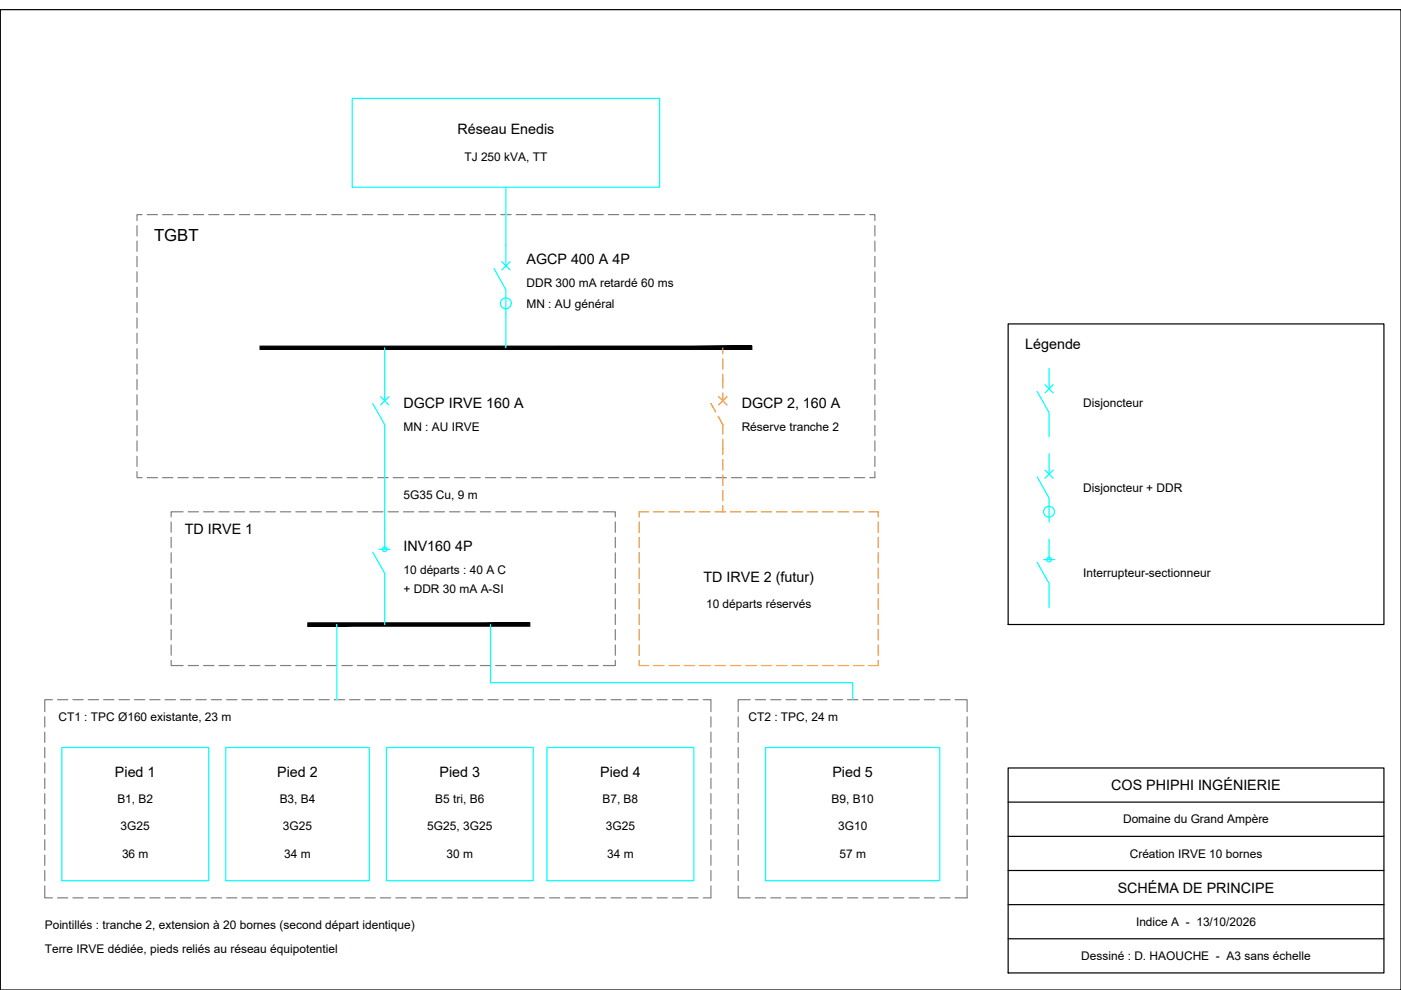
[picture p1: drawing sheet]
<svg xmlns="http://www.w3.org/2000/svg" width="297mm" height="210mm" viewBox="0 0 297 210" stroke-linecap="round" stroke-linejoin="round" font-family="sans-serif">
<!-- layer: CADRE -->
<path d="M.1 2h296.9v207.9h-296.9zM213.7 68.7h79.7v63.7h-79.7zM213.7 162.8h79.7v43.5h-79.7zM213.7 170.1h79.7M213.7 177.3h79.7M213.7 184.6h79.7M213.7 191.8h79.7M213.7 199h79.7" fill="none" stroke="#000" stroke-width=".25"/>
<!-- layer: TRAIT -->
<g fill="none" stroke="#0ff" stroke-width=".25">
<path d="M74.7 20.9h65.2v18.8h-65.2zM107.3 39.7v16.7M104.7 56.9l2.6 4.5v12.3M106.4 55.5l1.7 1.7M108.1 55.5l-1.7 1.7M81.6 73.7v11.3M222.4 78.1v4.3M79 85.5l2.6 4.5v26.5M80.7 84.1l1.7 1.7M82.4 84.1l-1.7 1.7M219.9 83l2.5 4.5v5.1M221.6 81.6l1.7 1.7"/>
<path d="M221.6 99.7l1.7 1.7M222.4 96.2v4.3M223.3 81.6l-1.7 1.7M223.3 99.7l-1.7 1.7M79 117.1l2.6 4.5v10.8M80.4 116.5h2.3M219.9 101.1l2.5 4.5v5.1M219.9 119.2l2.5 4.5v5.1M221.3 118.7h2.3M222.4 114.3v4.4M71.4 132.4v16M104 132.4v12.3h76.8v3.7"/>
<path d="M13.1 158.5h31.1v28.2h-31.1zM47.9 158.5h30.4v28.2h-30.4zM81.9 158.5h31.2v28.2h-31.2zM116 158.5h31.1v28.2h-31.1zM162.3 158.5h36.9v28.2h-36.9z"/>
<circle cx="107.2" cy="64.3" r="1.15"/>
<circle cx="81.6" cy="116.5" r=".5"/>
<circle cx="222.4" cy="108.5" r="1.15"/>
<circle cx="222.4" cy="118.6" r=".5"/>
</g>
<!-- layer: ZONES -->
<g fill="none" stroke="#808080" stroke-width=".25">
<path d="M29 47.9v2.1M29 51.1v2.2M29 54.4v2.2M29 57.6v2.2M30.1 45.5h-1.1v1.3M31.2 45.5h2.2M34.5 45.5h2.1M37.7 45.5h2.2M41 45.5h2.2M44.2 45.5h2.2M47.5 45.5h2.2M50.8 45.5h2.1"/>
<path d="M54 45.5h2.2M57.3 45.5h2.2M60.5 45.5h2.2M63.8 45.5h2.2M67.1 45.5h2.1M70.3 45.5h2.2M73.6 45.5h2.2M76.8 45.5h2.2M80.1 45.5h2.2M83.4 45.5h2.1M86.6 45.5h2.2M89.9 45.5h2.2"/>
<path d="M93.1 45.5h2.2M96.4 45.5h2.2M99.7 45.5h2.1M102.9 45.5h2.2M106.2 45.5h2.2M109.4 45.5h2.2M112.7 45.5h2.2M116 45.5h2.1M119.2 45.5h2.2M122.5 45.5h2.2M125.7 45.5h2.2M129 45.5h2.2"/>
<path d="M132.3 45.5h2.1M135.5 45.5h2.2M138.8 45.5h2.2M142 45.5h2.2M145.3 45.5h2.2M148.6 45.5h2.1M151.8 45.5h2.2M155.1 45.5h2.2M158.3 45.5h2.2M161.6 45.5h2.2M164.9 45.5h2.1M168.1 45.5h2.2"/>
<path d="M171.4 45.5h2.2M174.6 45.5h2.2M177.9 45.5h2.2M181.2 45.5h2.1M184.4 45.5h1.1v1.3M185.5 47.9v2.1M185.5 51.1v2.2M185.5 54.4v2.2M185.5 57.6v2.2M29 60.9v2.2M29 64.1v2.2M29 67.4v2.2"/>
<path d="M29 70.7v2.1M29 73.9v2.2M29 77.2v2.1M185.5 60.9v2.2M185.5 64.1v2.2M185.5 67.4v2.2M185.5 70.7v2.1M185.5 73.9v2.2M185.5 77.2v2.1M29 80.4v2.2M29 83.7v2.2M29 87v2.1"/>
<path d="M29 90.2v2.2M29 93.5v2.1M29 96.7v2.2M185.5 80.4v2.2M185.5 83.7v2.2M185.5 87v2.1M185.5 90.2v2.2M185.5 93.5v2.1M185.5 96.7v2.2M29 100v1.3h1.1M31.2 101.3h2.2M34.5 101.3h2.1"/>
<path d="M36.3 110.7v2.2M36.3 113.9v2.2M36.3 117.2v2.2M37.7 101.3h2.2M38.8 108.5h-2.5v1.1M39.9 108.5h2.2M41 101.3h2.2M43.2 108.5h2.1M44.2 101.3h2.2M46.4 108.5h2.2M47.5 101.3h2.2M49.7 108.5h2.2"/>
<path d="M50.8 101.3h2.1M52.9 108.5h2.2M54 101.3h2.2M56.2 108.5h2.2M57.3 101.3h2.2M59.5 108.5h2.1M60.5 101.3h2.2M62.7 108.5h2.2M63.8 101.3h2.2M66 108.5h2.2M67.1 101.3h2.1M69.2 108.5h2.2"/>
<path d="M70.3 101.3h2.2M72.5 108.5h2.2M73.6 101.3h2.2M75.8 108.5h2.1M76.8 101.3h2.2M79 108.5h2.2M80.1 101.3h2.2M82.3 108.5h2.2M83.4 101.3h2.1M85.5 108.5h2.2M86.6 101.3h2.2M88.8 108.5h2.2"/>
<path d="M89.9 101.3h2.2M92.1 108.5h2.1M93.1 101.3h2.2M95.3 108.5h2.2M96.4 101.3h2.2M98.6 108.5h2.2M99.7 101.3h2.1M101.8 108.5h2.2M102.9 101.3h2.2M105.1 108.5h2.2M106.2 101.3h2.2M108.4 108.5h2.1"/>
<path d="M109.4 101.3h2.2M111.6 108.5h2.2M112.7 101.3h2.2M114.9 108.5h2.1M116 101.3h2.1M118.1 108.5h2.2M119.2 101.3h2.2M121.4 108.5h2.2M122.5 101.3h2.2M124.7 108.5h2.1M125.7 101.3h2.2M127.9 108.5h2.6v1.1"/>
<path d="M129 101.3h2.2M130.5 110.7v2.2M130.5 113.9v2.2M130.5 117.2v2.2M132.3 101.3h2.1M135.5 101.3h2.2M138.8 101.3h2.2M142 101.3h2.2M145.3 101.3h2.2M148.6 101.3h2.1M151.8 101.3h2.2M155.1 101.3h2.2"/>
<path d="M158.3 101.3h2.2M161.6 101.3h2.2M164.9 101.3h2.1M168.1 101.3h2.2M171.4 101.3h2.2M174.6 101.3h2.2M177.9 101.3h2.2M181.2 101.3h2.1M185.5 100v1.3h-1.1M36.3 120.5v2.1M36.3 123.7v2.2M36.3 127v2.2"/>
<path d="M36.3 130.2v2.2M36.3 133.5v2.2M36.3 136.8v2.1M130.5 120.5v2.1M130.5 123.7v2.2M130.5 127v2.2M130.5 130.2v2.2M130.5 133.5v2.2M130.5 136.8v2.1M9.5 152v2.1M9.5 155.2v2.2M9.5 158.5v2.2"/>
<path d="M11.1 148.4h-1.6v2.5M12.2 148.4h2.2M15.5 148.4h2.1M18.7 148.4h2.2M22 148.4h2.2M25.2 148.4h2.2M28.5 148.4h2.2M31.8 148.4h2.1M35 148.4h2.2M36.3 140v1.1h2.5M38.3 148.4h2.2M39.9 141.1h2.2"/>
<path d="M41.5 148.4h2.2M43.2 141.1h2.1M44.8 148.4h2.2M46.4 141.1h2.2M48.1 148.4h2.1M49.7 141.1h2.2M51.3 148.4h2.2M52.9 141.1h2.2M54.6 148.4h2.2M56.2 141.1h2.2M57.8 148.4h2.2M59.5 141.1h2.1"/>
<path d="M61.1 148.4h2.2M62.7 141.1h2.2M64.4 148.4h2.1M66 141.1h2.2M67.6 148.4h2.2M69.2 141.1h2.2M70.9 148.4h2.2M72.5 141.1h2.2M74.1 148.4h2.2M75.8 141.1h2.1M77.4 148.4h2.2M79 141.1h2.2"/>
<path d="M80.7 148.4h2.1M82.3 141.1h2.2M83.9 148.4h2.2M85.5 141.1h2.2M87.2 148.4h2.2M88.8 141.1h2.2M90.4 148.4h2.2M92.1 141.1h2.1M93.7 148.4h2.2M95.3 141.1h2.2M97 148.4h2.1M98.6 141.1h2.2"/>
<path d="M100.2 148.4h2.2M101.8 141.1h2.2M103.5 148.4h2.1M105.1 141.1h2.2M106.7 148.4h2.2M108.4 141.1h2.1M110 148.4h2.1M111.6 141.1h2.2M113.2 148.4h2.2M114.9 141.1h2.1M116.5 148.4h2.2M118.1 141.1h2.2"/>
<path d="M119.8 148.4h2.1M121.4 141.1h2.2M123 148.4h2.2M124.7 141.1h2.1M126.3 148.4h2.1M129.5 148.4h2.2M130.5 140v1.1h-2.6M132.8 148.4h2.2M136.1 148.4h2.1M139.3 148.4h2.2M142.6 148.4h2.1M145.8 148.4h2.2"/>
<path d="M149.1 148.4h1.6v2.5M150.7 152v2.1M150.7 155.2v2.2M150.7 158.5v2.2M156.5 152v2.1M156.5 155.2v2.2M156.5 158.5v2.2M159.1 148.4h-2.6v2.5M160.2 148.4h2.1M163.4 148.4h2.2M166.7 148.4h2.1M169.9 148.4h2.2"/>
<path d="M173.2 148.4h2.2M176.4 148.4h2.2M179.7 148.4h2.2M183 148.4h2.1M186.2 148.4h2.2M189.5 148.4h2.2M192.7 148.4h2.2M196 148.4h2.2M199.2 148.4h2.2M202.5 148.4h2.5v2.5M205 152v2.1M205 155.2v2.2"/>
<path d="M205 158.5v2.2M9.5 161.7v2.2M9.5 165v2.2M9.5 168.3v2.1M9.5 171.5v2.2M9.5 174.8v2.1M9.5 178v2.2M150.7 161.7v2.2M150.7 165v2.2M150.7 168.3v2.1M150.7 171.5v2.2M150.7 174.8v2.1"/>
<path d="M150.7 178v2.2M156.5 161.7v2.2M156.5 165v2.2M156.5 168.3v2.1M156.5 171.5v2.2M156.5 174.8v2.1M156.5 178v2.2M205 161.7v2.2M205 165v2.2M205 168.3v2.1M205 171.5v2.2M205 174.8v2.1"/>
<path d="M205 178v2.2M9.5 187.8v2.6h1.6M9.5 181.3v2.2M9.5 184.6v2.1M12.2 190.4h2.2M15.5 190.4h2.1M18.7 190.4h2.2M22 190.4h2.2M25.2 190.4h2.2M28.5 190.4h2.2M31.8 190.4h2.1M35 190.4h2.2"/>
<path d="M38.3 190.4h2.2M41.5 190.4h2.2M44.8 190.4h2.2M48.1 190.4h2.1M51.3 190.4h2.2M54.6 190.4h2.2M57.8 190.4h2.2M61.1 190.4h2.2M64.4 190.4h2.1M67.6 190.4h2.2M70.9 190.4h2.2M74.1 190.4h2.2"/>
<path d="M77.4 190.4h2.2M80.7 190.4h2.1M83.9 190.4h2.2M87.2 190.4h2.2M90.4 190.4h2.2M93.7 190.4h2.2M97 190.4h2.1M100.2 190.4h2.2M103.5 190.4h2.1M106.7 190.4h2.2M110 190.4h2.1M113.2 190.4h2.2"/>
<path d="M116.5 190.4h2.2M119.8 190.4h2.1M123 190.4h2.2M126.3 190.4h2.1M129.5 190.4h2.2M132.8 190.4h2.2M136.1 190.4h2.1M139.3 190.4h2.2M142.6 190.4h2.1M145.8 190.4h2.2M150.7 181.3v2.2M150.7 184.6v2.1"/>
<path d="M150.7 187.8v2.6h-1.6M156.5 187.8v2.6h2.6M156.5 181.3v2.2M156.5 184.6v2.1M160.2 190.4h2.1M163.4 190.4h2.2M166.7 190.4h2.1M169.9 190.4h2.2M173.2 190.4h2.2M176.4 190.4h2.2M179.7 190.4h2.2M183 190.4h2.1"/>
<path d="M186.2 190.4h2.2M189.5 190.4h2.2M192.7 190.4h2.2M196 190.4h2.2M199.2 190.4h2.2M205 187.8v2.6h-2.5M205 181.3v2.2M205 184.6v2.1"/>
</g>
<!-- layer: FUTUR -->
<g fill="none" stroke="#ff7f00" stroke-width=".25">
<path d="M153.3 73.7v1.3M153.3 76.1v2.2M153.3 79.3v2.9M150.7 85.5l1 1.8M152.3 88.3l1 1.7v2M152.4 84.1l1.7 1.7M153.3 83.3v1.7M153.3 93.1v3.3M153.3 97.5v2.1M154.1 84.1l-1.7 1.7M135.5 110.7v2.2M135.5 113.9v2.2"/>
<path d="M135.5 117.2v2.2M137.5 108.5h-2v1.1M138.6 108.5h2.2M141.8 108.5h2.2M145.1 108.5h2.2M148.4 108.5h2.1M151.6 108.5h2.2M153.3 100.7v2.2M153.3 104v2.2M153.3 107.2v1.3M154.9 108.5h2.2M158.1 108.5h2.2"/>
<path d="M161.4 108.5h2.2M164.7 108.5h2.1M167.9 108.5h2.2M171.2 108.5h2.2M174.4 108.5h2.2M177.7 108.5h2.2M181 108.5h2.1M184.2 108.5h2v1.1M186.2 110.7v2.2M186.2 113.9v2.2M186.2 117.2v2.2M135.5 120.5v2.1"/>
<path d="M135.5 123.7v2.2M135.5 127v2.2M135.5 130.2v2.2M135.5 133.5v2.2M135.5 136.8v2.1M186.2 120.5v2.1M186.2 123.7v2.2M186.2 127v2.2M186.2 130.2v2.2M186.2 133.5v2.2M186.2 136.8v2.1M135.5 140v1.1h2"/>
<path d="M138.6 141.1h2.2M141.8 141.1h2.2M145.1 141.1h2.2M148.4 141.1h2.1M151.6 141.1h2.2M154.9 141.1h2.2M158.1 141.1h2.2M161.4 141.1h2.2M164.7 141.1h2.1M167.9 141.1h2.2M171.2 141.1h2.2M174.4 141.1h2.2"/>
<path d="M177.7 141.1h2.2M181 141.1h2.1M186.2 140v1.1h-2"/>
</g>
<!-- layer: BARRE -->
<g fill="#000" stroke="#000" stroke-width=".21">
<path d="M55.1 73.4v.7l104.3-.7zM55.1 74.1l104.3-.7v.7z"/>
<path d="M65.3 132.1v.7l47-.7zM65.3 132.8l47-.7v.7z"/>
</g>
<text font-size="3.5" x="32.7" y="51.1">TGBT</text>
<g font-size="3">
<text x="97" y="28.5">Réseau Enedis</text>
<text x="111.6" y="56">AGCP 400 A 4P</text>
<text x="217.4" y="74.1">Légende</text>
<text x="85.5" y="86.4">DGCP IRVE 160 A</text>
<text x="157.3" y="86.4">DGCP 2, 160 A</text>
<text x="39.2" y="113.2">TD IRVE 1</text>
<text x="85.5" y="116.8">INV160 4P</text>
<text x="149.1" y="123.4">TD IRVE 2 (futur)</text>
<text x="24.4" y="164.6">Pied 1</text>
<text x="58.8" y="164.6">Pied 2</text>
<text x="93.2" y="164.6">Pied 3</text>
<text x="127.2" y="164.6">Pied 4</text>
<text x="176.5" y="164.6">Pied 5</text>
<text x="235.6" y="167.5">COS PHIPHI INGÉNIERIE</text>
<text x="237" y="189.3">SCHÉMA DE PRINCIPE</text>
</g>
<g font-size="2.5">
<text x="98.5" y="34.1">TJ 250 kVA, TT</text>
<text x="111.6" y="60.9">DDR 300 mA retardé 60 ms</text>
<text x="111.6" y="65.2">MN : AU général</text>
<text x="229.7" y="86.2">Disjoncteur</text>
<text x="85.5" y="91.3">MN : AU IRVE</text>
<text x="157.3" y="91.3">Réserve tranche 2</text>
<text x="85.5" y="105.8">5G35 Cu, 9 m</text>
<text x="229.7" y="104.3">Disjoncteur + DDR</text>
<text x="85.5" y="121.7">10 départs : 40 A C</text>
<text x="85.5" y="125.7">+ DDR 30 mA A-SI</text>
<text x="229.7" y="122.4">Interrupteur-sectionneur</text>
<text x="149.7" y="129">10 départs réservés</text>
<text x="12.4" y="152.9">CT1 : TPC Ø160 existante, 23 m</text>
<text x="158.7" y="152.9">CT2 : TPC, 24 m</text>
<text x="24.9" y="170.3">B1, B2</text>
<text x="59.3" y="170.3">B3, B4</text>
<text x="92.3" y="170.3">B5 tri, B6</text>
<text x="127.7" y="170.3">B7, B8</text>
<text x="176.3" y="170.3">B9, B10</text>
<text x="25.6" y="176.1">3G25</text>
<text x="60" y="176.1">3G25</text>
<text x="90.6" y="176.1">5G25, 3G25</text>
<text x="128.4" y="176.1">3G25</text>
<text x="177.7" y="176.1">3G10</text>
<text x="238.1" y="174.6">Domaine du Grand Ampère</text>
<text x="25.9" y="181.8">36 m</text>
<text x="60.3" y="181.8">34 m</text>
<text x="94.7" y="181.8">30 m</text>
<text x="128.7" y="181.8">34 m</text>
<text x="178" y="181.8">57 m</text>
<text x="239.5" y="181.8">Création IRVE 10 bornes</text>
<text x="9.5" y="197.1">Pointillés : tranche 2, extension à 20 bornes (second départ identique)</text>
<text x="240.9" y="196.3">Indice A - 13/10/2026</text>
<text x="9.5" y="202.1">Terre IRVE dédiée, pieds reliés au réseau équipotentiel</text>
<text x="229.3" y="203.6">Dessiné : D. HAOUCHE - A3 sans échelle</text>
</g>
</svg>
